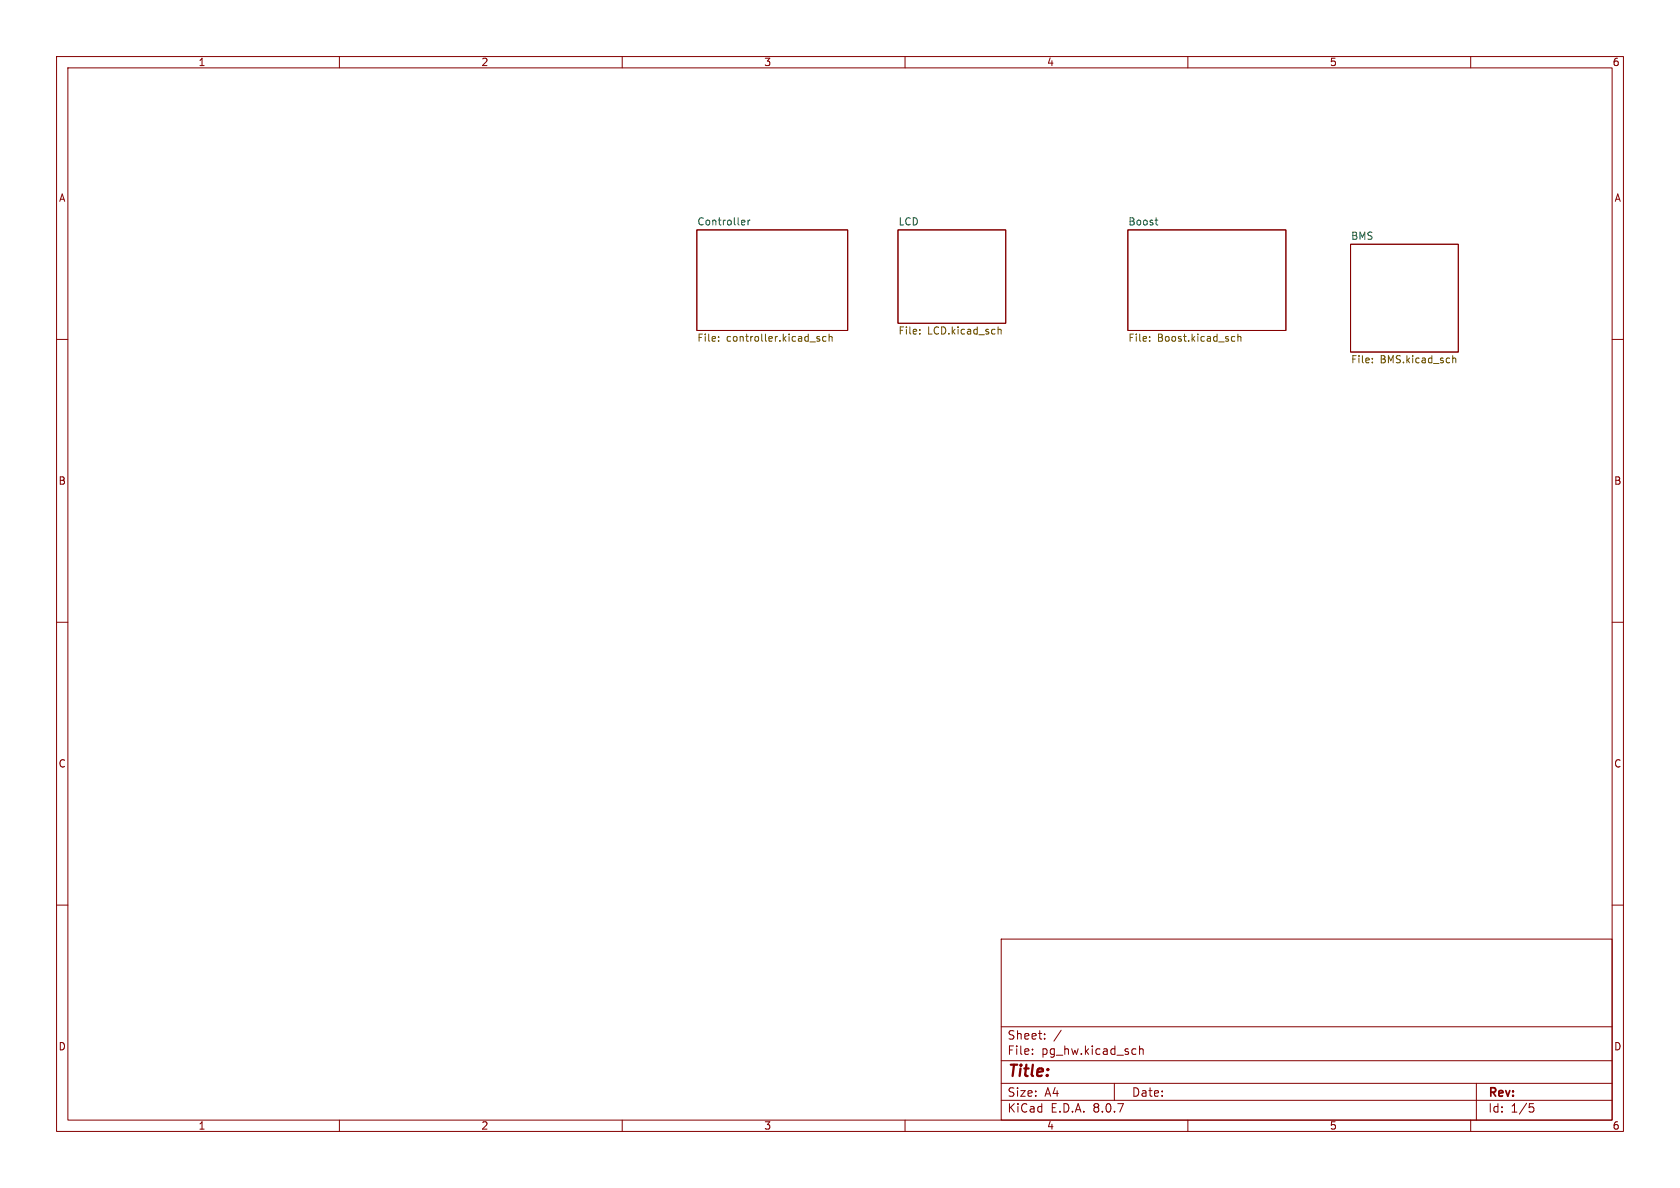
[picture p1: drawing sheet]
<svg xmlns="http://www.w3.org/2000/svg" width="297mm" height="210mm" viewBox="0 0 297 210" stroke-linecap="round" stroke-linejoin="round" font-family="sans-serif">
<g fill="none" stroke="#840000" stroke-width=".18">
<path d="M10 10h277v190h-277zM12 12h273v186h-273zM60 10v2M110 10v2M160 10v2M210 10v2M260 10v2M123.2 40.6h26.7v17.8h-26.7zM158.7 40.6h19.1v16.6h-19.1zM199.4 40.6h27.9v17.8h-27.9zM238.8 43.2h19v19h-19zM10 60h2"/>
<path d="M285 60h2M10 110h2M285 110h2M10 160h2M177 166h108v32h-108zM285 160h2M60 198v2M110 198v2M160 198v2M177 194.5h108M177 191.5h108M177 187.5h108"/>
<path d="M177 181.5h108M182.5 186.3v.1M182.5 185.5v.1M184.7 183.6v.1M184.7 182.8v.1M187.6 182.1l-1.3 2M197 191.5v3M200.7 185.4l.1 .1M200.8 186.3l-.1 .1M201.5 184.9v1.5M201.5 185.5l.2-.1 .3 .1 .1 .9M210 198v2"/>
<path d="M260 198v2M261 191.5v6.5M270.4 195.1h.7M270.5 195.7h.4l.3 .3-.2 .5-.5 .1"/>
</g>
<g fill="none" stroke="#725600" stroke-width=".18">
<path d="M127 59.5v.2M144.5 59.8l.4 .3v.2h-.4M144.5 59.5h.4M146 59.5h-.3l-.3 .2 .1 .6h.5M146.6 59.6l.2-.1h.3v.8M146.6 59.1v1.2M162.6 58.9v.2M162.6 58.3v.1M176.4 57.8v1.3M176.4 58.3l.2-.1 .3 .1 .1 .8M203.2 59.5v.2M217.9 59.5h.4"/>
<path d="M218.8 59.6l.2-.1h.3l.1 .8M218.8 59.1v1.2M127 60.2v.1M203.2 60.2v.1M218.3 60.3h-.4M242.6 64v.1M242.6 63.4v.1M256.8 62.9v1.2M256.8 63.4l.2-.1 .3 .1 .1 .7"/>
</g>
<path d="M131.3 38.9l.3 .1 .1 .2-.6 .1M131.6 39.7l-.3 .1M132.2 38.9v.9M132.6 38.9l-.4 .3M204.2 38.9h.5M204.4 39.7l.3 .1" fill="none" stroke="#006464" stroke-width=".18"/>
<text font-size="2.8" fill="#840000" x="178" y="190.9">Title:</text>
<g font-size="2.1" fill="#840000">
<text x="178" y="184">Sheet:</text>
<text x="178" y="186.7">File:</text>
<text x="184.1" y="186.7">pg_hw.kicad_sch</text>
<text x="178" y="196.9">KiCad</text>
<text x="178" y="194.1">Size:</text>
<text x="184.7" y="194.1">A4</text>
<text x="185.7" y="196.9">E.D.A.</text>
<text x="193.3" y="196.9">8.0.7</text>
<text x="200" y="194.1">Date:</text>
<text x="263" y="194.3">Rev:</text>
<text x="263" y="196.9">Id:</text>
<text x="267.1" y="196.9">1/5</text>
</g>
<g font-size="1.8" fill="#840000">
<text x="35" y="11.9">1</text>
<text x="85" y="11.9">2</text>
<text x="135" y="11.9">3</text>
<text x="185" y="11.9">4</text>
<text x="235" y="11.9">5</text>
<text x="285" y="11.9">6</text>
<text x="10.3" y="35.9">A</text>
<text x="285.3" y="35.9">A</text>
<text x="10.3" y="85.9">B</text>
<text x="285.3" y="85.9">B</text>
<text x="10.3" y="135.9">C</text>
<text x="285.3" y="135.9">C</text>
<text x="10.3" y="185.9">D</text>
<text x="285.3" y="185.9">D</text>
<text x="35" y="199.9">1</text>
<text x="85" y="199.9">2</text>
<text x="135" y="199.9">3</text>
<text x="185" y="199.9">4</text>
<text x="235" y="199.9">5</text>
<text x="285" y="199.9">6</text>
</g>
<g font-size="1.8" fill="#006464">
<text x="123.2" y="39.9">Controller</text>
<text x="158.7" y="39.9">LCD</text>
<text x="199.4" y="39.9">Boost</text>
<text x="238.8" y="42.5">BMS</text>
</g>
<g font-size="1.8" fill="#725600">
<text x="158.7" y="59.5">File:</text>
<text x="164" y="59.5">LCD.kicad_sch</text>
<text x="123.2" y="60.7">File:</text>
<text x="128.4" y="60.7">controller.kicad_sch</text>
<text x="199.4" y="60.7">File:</text>
<text x="204.6" y="60.7">Boost.kicad_sch</text>
<text x="238.8" y="64.5">File:</text>
<text x="244" y="64.5">BMS.kicad_sch</text>
</g>
</svg>
